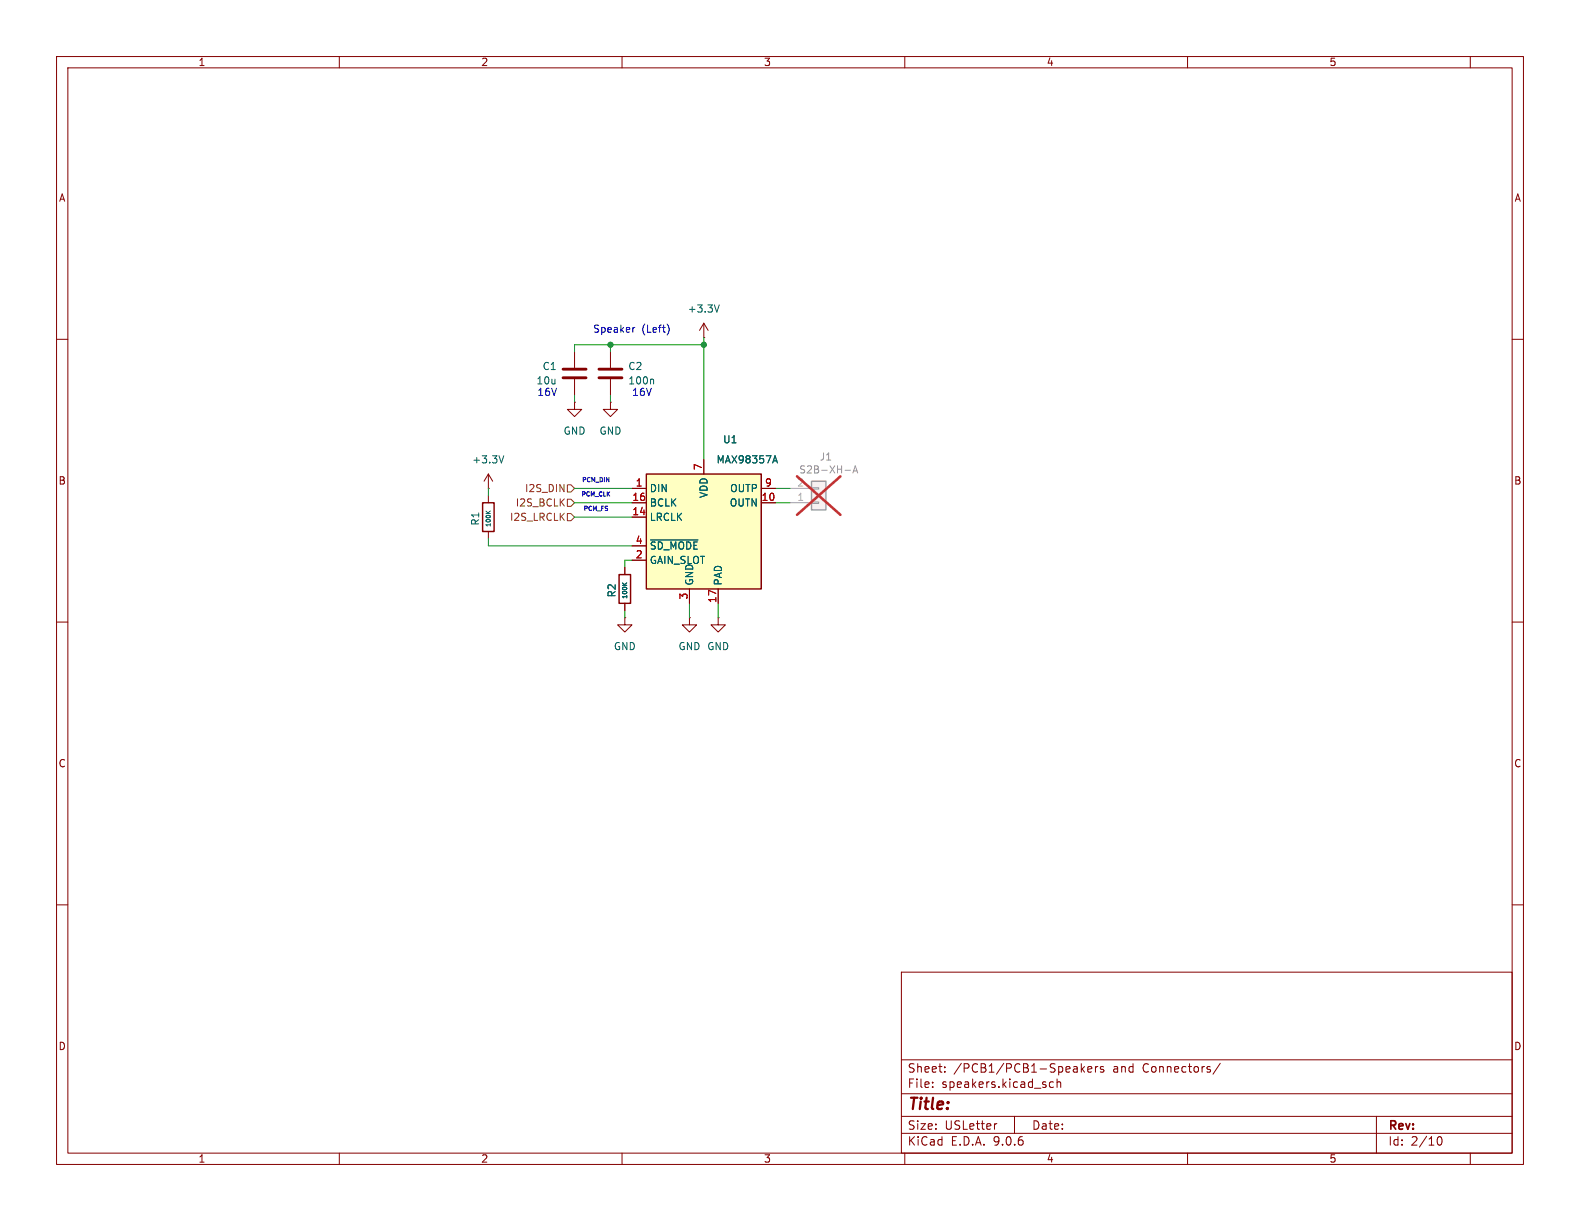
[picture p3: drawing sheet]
<svg xmlns="http://www.w3.org/2000/svg" width="279mm" height="216mm" viewBox="0 0 279 216" stroke-linecap="round" stroke-linejoin="round" font-family="sans-serif">
<g fill="none" stroke="#840000" stroke-width=".18">
<path d="M10 10h259.4v195.9h-259.4zM12 12h255.4v191.9h-255.4zM60 10v2M110 10v2M160 10v2M210 10v2M260 10v2M124.5 59.7h.1M124.5 57.2l-.8 1.2M124.5 57.2l.7 1.2M124.5 57.2v2.5M10 60h2"/>
<path d="M101.6 71.1v1.3h-1.3l1.3 1.3 1.3-1.3h-1.3M101.6 71.1h.1M101.6 62.2v2.8M101.6 67.1v2.8M107.9 71.1v1.3h-1.2l1.2 1.3 1.3-1.3h-1.3M107.9 71.1h.1M107.9 62.2v2.8M107.9 67.1v2.8M267.4 60h2M10 110h2M110.5 109.2v1.3h1.3l-1.3 1.3-1.3-1.3h1.3M110.5 109.2h.1"/>
<path d="M110.5 100.3v1.3M110.5 106.7v1.3M127 109.2v1.3h1.3l-1.3 1.3-1.3-1.3h1.3M127 109.2h.1M267.4 110h2M10 160h2M159.4 171.9h108v32h-108zM267.4 160h2M159.4 197.4h108M159.4 193.4h108M159.4 187.4h108M164.9 192.1v.2"/>
<path d="M164.9 191.4v.1M167.1 189.4v.2M167.1 188.7v.1M176.3 198.7l-.3 .1M179.4 197.4v3M186.3 191.4l-.4-.1-.3 .3v.4l.1 .2h.6M186.9 191.4l.2-.1 .4 .1 .1 .9M186.9 190.8v1.5M191.2 188.1v1.5M191.4 189l.4 .6M191.8 188.6l-.6 .6M192.4 189.1l.7-.2-.1-.2-.4-.1-.2 .2v.7h.6"/>
<path d="M193.7 188.6v1M194.1 188.6l-.2 .1-.2 .2M195.1 188.7l-.3-.1-.2 .2v.2l.5 .2v.3h-.5M215.8 188l-1.3 1.9M243.4 197.4v6.5M60 203.9v2M110 203.9v2M159.4 200.4h108M160 203.9v2M210 203.9v2M254.1 201.6l.2-.5 .2-.1a.81 .81 0 0 1 .6 .6 .81 .81 0 0 1-.3 .8h-.4l-.3-.5M260 203.9v2"/>
</g>
<path d="M127.2 53.9l-.4 1.3M115.4 67l.2 .2v.7M110.1 103.1l.4 .4M110.8 103.1l-.4 .3" fill="none" stroke="#006464" stroke-width=".18"/>
<path d="M99.6 65.3h4M99.6 66.8h4M105.9 65.3h4.1M105.9 66.8h4.1" fill="none" stroke="#840000" stroke-width=".51"/>
<path d="M109.5 101.6h2v5.1h-2z" fill="none" stroke="#840000" stroke-width=".25"/>
<path d="M114.3 83.8h20.3v20.3h-20.3z" fill="#ffffc2"/>
<path d="M114.3 83.8h20.3v20.3h-20.3z" fill="none" stroke="#840000" stroke-width=".25"/>
<path d="M111.8 86.4h2.5M111.8 88.9h2.5M111.8 91.4h2.5M111.8 96.5h2.5M111.8 99.1h2.5M124.5 81.3v2.5M134.6 86.4h2.6M134.6 88.9h2.6M121.9 104.1v2.6M127 104.1v2.6" fill="none" stroke="#840000" stroke-width=".18"/>
<path d="M115 95.5h8.4M136.8 81.5h.6M137.1 80.6l.4 1.3" fill="none" stroke="#006464" stroke-width=".18"/>
<path d="M143.5 85.1h2.5v5.1h-2.5z" fill="#f0f0f0"/>
<path d="M143.5 85.1h2.5v5.1h-2.5z" fill="none" stroke="#a1a1a1" stroke-width=".25"/>
<path d="M139.7 88.9h3.8M139.7 86.4h3.8M143.5 88.8h1.3v.2h-1.3zM143.5 86.2h1.3v.3h-1.3z" fill="none" stroke="#a1a1a1" stroke-width=".18"/>
<path d="M149.4 83.2h1M150.8 83.6l.4-1.2 .5 1.2M150.9 83.3h.6" fill="none" stroke="#989898" stroke-width=".18"/>
<path d="M140.9 84.2l7.7 6.8M148.6 84.2l-7.7 6.8" fill="none" stroke="#e12e31" stroke-width=".46"/>
<g fill="none" stroke="#840000" stroke-width=".18">
<path d="M86.4 86.4h.1M86.4 83.8l-.8 1.3M86.4 83.8l.7 1.3M86.4 83.8v2.6M86.4 87.6v1.3M86.4 94v1.3M111.8 86.4h2.5M111.8 88.9h2.5M111.8 91.4h2.5M111.8 96.5h2.5M111.8 99.1h2.5M124.5 81.3v2.5"/>
<path d="M134.6 86.4h2.6M134.6 88.9h2.6M110.5 100.3v1.3M110.5 106.7v1.3M121.9 109.2v1.3h1.3l-1.3 1.3-1.3-1.3h1.3M121.9 109.2h.1M121.9 104.1v2.6M127 104.1v2.6"/>
</g>
<path d="M85.9 90.4l.5 .4M86.7 90.4l-.4 .3M89.1 80.6l-.4 1.3M115 95.5h8.4M136.8 81.5h.6M137.1 80.6l.4 1.3M110.1 103.1l.4 .4M110.8 103.1l-.4 .3" fill="none" stroke="#006464" stroke-width=".18"/>
<path d="M85.3 88.9h2.1v5.1h-2.1z" fill="none" stroke="#840000" stroke-width=".25"/>
<path d="M100.3 90.8h.7l.6 .6-.6 .7h-.7zM100.3 88.3h.7l.6 .6-.6 .6h-.7zM100.3 85.7h.7l.6 .7-.6 .6h-.7z" fill="none" stroke="#725600" stroke-width=".18"/>
<g fill="none" stroke="#009600" stroke-width=".18">
<path d="M124.5 59.7v21.6M101.6 69.9v1.2M107.9 61v1.2M107.9 69.9v1.2M124.5 61h-22.9v1.2M86.4 86.4v1.2M86.4 95.3v1.2h25.4M101.6 88.9h10.2M101.6 86.4h10.2M101.6 91.4h10.2M111.8 99.1h-1.3v1.2M137.2 88.9h2.5"/>
<path d="M137.2 86.4h2.5M110.5 108v1.2M121.9 106.7v2.5M127 106.7v2.5"/>
</g>
<path d="M112.3 57.9l-.3 .1M118 57.4a1.49 1.49 0 0 1 0 1.8" fill="none" stroke="#0000c2" stroke-width=".18"/>
<g fill="#009600" stroke="#009600" stroke-width=".18">
<circle cx="107.9" cy="61" r=".46"/>
<circle cx="124.5" cy="61" r=".46"/>
</g>
<text font-size="2.8" fill="#840000" x="160.4" y="196.8">Title:</text>
<g font-size="2.1" fill="#840000">
<text x="160.4" y="189.9">Sheet:</text>
<text x="168.6" y="189.9">/PCB1/PCB1-Speakers</text>
<text x="196.9" y="189.9">and</text>
<text x="202.2" y="189.9">Connectors/</text>
<text x="160.4" y="192.6">File:</text>
<text x="166.5" y="192.6">speakers.kicad_sch</text>
<text x="160.4" y="202.8">KiCad</text>
<text x="160.4" y="200">Size:</text>
<text x="167.1" y="200">USLetter</text>
<text x="168.1" y="202.8">E.D.A.</text>
<text x="175.7" y="202.8">9.0.6</text>
<text x="182.4" y="200">Date:</text>
<text x="245.4" y="200.2">Rev:</text>
<text x="245.4" y="202.8">Id:</text>
<text x="249.5" y="202.8">2/10</text>
</g>
<g font-size="1.8" fill="#840000">
<text x="35" y="11.9">1</text>
<text x="85" y="11.9">2</text>
<text x="135" y="11.9">3</text>
<text x="185" y="11.9">4</text>
<text x="235" y="11.9">5</text>
<text x="10.3" y="35.9">A</text>
<text x="267.7" y="35.9">A</text>
<text x="10.3" y="85.9">B</text>
<text x="267.7" y="85.9">B</text>
<text x="10.3" y="135.9">C</text>
<text x="267.7" y="135.9">C</text>
<text x="10.3" y="185.9">D</text>
<text x="267.7" y="185.9">D</text>
<text x="35" y="205.8">1</text>
<text x="85" y="205.8">2</text>
<text x="135" y="205.8">3</text>
<text x="185" y="205.8">4</text>
<text x="235" y="205.8">5</text>
</g>
<g font-size="1.8" fill="#0000c2">
<text x="104.8" y="59">Speaker</text>
<text x="113.5" y="59">(Left)</text>
<text x="94.8" y="68.2">10u</text>
<text x="94.9" y="70.2">16V</text>
<text x="111.7" y="70.2">16V</text>
</g>
<g font-size="1.8" fill="#006464">
<text x="121.5" y="55.5">+3.3V</text>
<text x="95.9" y="65.6">C1</text>
<text x="111" y="65.6">C2</text>
<text x="111" y="68.2">100n</text>
<text x="99.6" y="77.1">GND</text>
<text x="105.9" y="77.1">GND</text>
<text x="83.4" y="82.1">+3.3V</text>
<text x="126.6" y="82.1">MAX98357A</text>
<text x="127.8" y="78.6">U1</text>
<text x="114.8" y="87.2">DIN</text>
<text x="114.8" y="89.8">BCLK</text>
<text x="125.3" y="88.2" transform="rotate(-90 125.3 88.2)">VDD</text>
<text x="128.9" y="89.8">OUTN</text>
<text x="129" y="87.2">OUTP</text>
<text x="84.9" y="93" transform="rotate(-90 84.9 93)">R1</text>
<text x="114.8" y="92.3">LRCLK</text>
<text x="114.8" y="97.4">~{SD_MODE}</text>
<text x="114.8" y="99.9">GAIN_SLOT</text>
<text x="109.1" y="105.7" transform="rotate(-90 109.1 105.7)">R2</text>
<text x="122.8" y="103.6" transform="rotate(-90 122.8 103.6)">GND</text>
<text x="127.9" y="103.6" transform="rotate(-90 127.9 103.6)">PAD</text>
<text x="108.5" y="115.2">GND</text>
<text x="119.9" y="115.2">GND GND</text>
</g>
<g font-size="1.8" fill="#a90000">
<text x="124.2" y="83.3" transform="rotate(-90 124.2 83.3)">7</text>
<text x="111.7" y="88.6">16</text>
<text x="112.3" y="86.1">1</text>
<text x="134.6" y="88.6">10</text>
<text x="135.2" y="86.1">9</text>
<text x="111.7" y="91.2">14</text>
<text x="112.3" y="96.3">4</text>
<text x="112.3" y="98.8">2</text>
<text x="121.7" y="106.1" transform="rotate(-90 121.7 106.1)">3</text>
<text x="126.7" y="106.7" transform="rotate(-90 126.7 106.7)">17</text>
</g>
<g font-size="1.8" fill="#989898">
<text x="141.2" y="83.9">S2B-XH-A</text>
<text x="144.9" y="81.6">J1</text>
</g>
<g font-size="1.8" fill="#725600">
<text x="91.1" y="89.8">I2S_BCLK</text>
<text x="92.7" y="87.2">I2S_DIN</text>
<text x="90.1" y="92.3">I2S_LRCLK</text>
</g>
<g font-size="1.8" fill="#aaa">
<text x="140.9" y="88.6">1</text>
<text x="140.9" y="86.1">2</text>
</g>
<g font-size="1.1" fill="#0000c2">
<text x="102.7" y="88">PCM_CLK</text>
<text x="102.8" y="85.4">PCM_DIN</text>
<text x="103.1" y="90.5">PCM_FS</text>
</g>
<g font-size="1.1" fill="#006464">
<text x="87" y="93.3" transform="rotate(-90 87 93.3)">100K</text>
<text x="111.1" y="106" transform="rotate(-90 111.1 106)">100K</text>
</g>
</svg>
